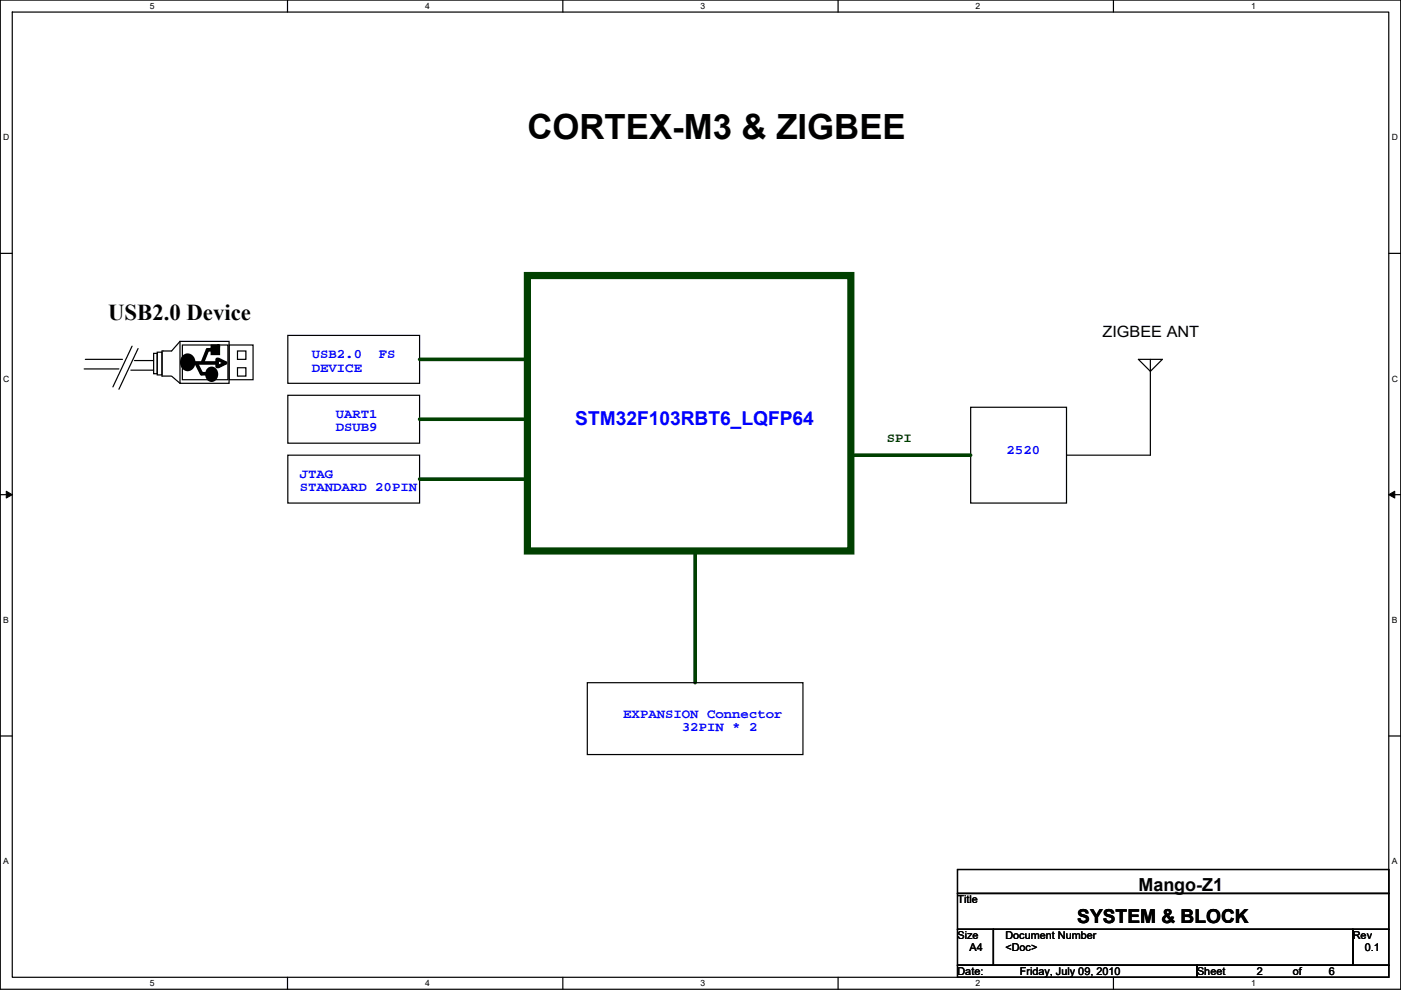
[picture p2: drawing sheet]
<svg xmlns="http://www.w3.org/2000/svg" width="297mm" height="210mm" viewBox="0 0 297 210" stroke-linecap="round" stroke-linejoin="round" font-family="sans-serif">
<path d="M.1 0h296.9v209.8h-296.9zM2.6 2.6h291.8v204.7h-291.8z" fill="none" stroke="#000" stroke-width=".25"/>
<g fill="#fff">
<path d="M31.8 .3h1v2h-1z"/>
<path d="M31.8 207.5h1v2.1h-1z"/>
</g>
<path d="M61 0v2.6M61 207.3v2.5" fill="none" stroke="#000" stroke-width=".25"/>
<g fill="#fff">
<path d="M90.1 .3h1v2h-1z"/>
<path d="M90.1 207.5h1v2.1h-1z"/>
</g>
<path d="M119.3 0v2.6M119.3 207.3v2.5" fill="none" stroke="#000" stroke-width=".25"/>
<g fill="#fff">
<path d="M148.5 .3h1v2h-1z"/>
<path d="M148.5 207.5h1v2.1h-1z"/>
</g>
<path d="M177.7 0v2.6M177.7 207.3v2.5" fill="none" stroke="#000" stroke-width=".25"/>
<g fill="#fff">
<path d="M206.9 .3h1v2h-1z"/>
<path d="M206.9 207.5h1v2.1h-1z"/>
</g>
<path d="M236.1 0v2.6M236.1 207.3v2.5" fill="none" stroke="#000" stroke-width=".25"/>
<g fill="#fff">
<path d="M265.2 .3h1v2h-1z"/>
<path d="M265.2 207.5h1v2.1h-1z"/>
<path d="M.7 28.2h1.3v2h-1.3z"/>
<path d="M295.1 28.2h1.3v2h-1.3z"/>
<path d="M.7 79.3h1.3v2.1h-1.3z"/>
<path d="M295.1 79.3h1.3v2.1h-1.3z"/>
</g>
<path d="M.1 53.7h2.5M294.4 53.7h2.6" fill="none" stroke="#000" stroke-width=".25"/>
<g fill="#fff">
<path d="M.7 130.5h1.2v2h-1.2z"/>
<path d="M295.1 130.5h1.2v2h-1.2z"/>
</g>
<path d="M.1 104.9h2.5M294.4 104.9h2.6" fill="none" stroke="#000" stroke-width=".25"/>
<path d="M1.3 104.2l1.3 .7-1.3 .7zM294.4 104.9l1.3-.7v1.4z" fill="#000" stroke="#000" stroke-width=".21"/>
<g fill="#fff">
<path d="M.7 181.7h1.2v2h-1.2z"/>
<path d="M295.1 181.7h1.2v2h-1.2z"/>
</g>
<g fill="none" stroke="#000" stroke-width=".25">
<path d="M17.8 78.3h7.4M18.1 76.2h7.9M27.7 78.5h4.9M28 73.4l-4.1 8.7M28.5 76.5h4.1M29.3 73.9l-4.1 8.7M32.6 75h.7v4.3h-.7zM33.3 74.7h1.1v4.8h-1.1zM38.2 72.4h10.4v8.9h-10.4zM38.2 72.4l-1.8 2h-2v5.4h2l1.8 1.5M38.7 73.2h9.6v7.3h-9.6zM48.6 73.2h5.1v7.3h-5.1z"/>
<path d="M50.4 74.4h1.7v1.8h-1.7zM50.4 78h1.7v1.8h-1.7zM61 71.1h28v10.2h-28zM241.4 76.2h5l-2.5 2.6zM243.9 76.2v20.3h-17.8M61 83.8h28v10.2h-28zM61 96.5h28v10.2h-28zM205.8 86.4h20.3v20.3h-20.3zM.1 156.1h2.5M124.5 144.8h45.7v15.2h-45.7zM294.4 156.1h2.6M203 184.4h91.4v5.1h-91.4z"/>
<path d="M203 189.5h91.4v7.6h-91.4zM203 197.1h7.6v7.6h-7.6zM210.6 197.1h76.2v7.6h-76.2zM286.8 197.1h7.6v7.6h-7.6zM203 204.7h50.8v2.6h-50.8zM253.8 204.7h40.6v2.6h-40.6z"/>
</g>
<path d="M89 76.2h22.8M89 88.9h22.8M180.4 96.5h25.4M89 101.6h22.8M147.4 116.9v27.9" fill="none" stroke="#004000" stroke-width=".76"/>
<path d="M40.7 77h5.3M41.7 77.2l1 2.1h1.6M45 74.2h-1l-1 2.5M46 76.2v1.5M46.3 76.2l1.5 .8-1.5 .7" fill="none" stroke="#000" stroke-width=".76"/>
<path d="M45 73.4v1.6h1.3v-1.6z" fill-rule="evenodd" fill="#000" stroke="#000" stroke-width=".76"/>
<g fill="#000" stroke="#000" stroke-width="1.5">
<path d="M39.2 76a.88 .88 0 0 1 1-.2 .88 .88 0 0 1 .5 1 .91 .91 0 0 1-.9 1.2 .91 .91 0 0 1-.9-1.2z" fill-rule="evenodd"/>
<path d="M44.4 78.8a.63 .63 0 0 1 .8-.2 .63 .63 0 0 1 .3 .8 .66 .66 0 0 1-.6 .9 .66 .66 0 0 1-.6-.9z" fill-rule="evenodd"/>
</g>
<path d="M111.8 58.4h68.6v58.5h-68.6z" fill="none" stroke="#004000" stroke-width="1.5"/>
<text font-size="7.4" x="111.8" y="29.5">CORTEX-M3 &amp; ZIGBEE</text>
<text font-size="4.8" x="22.9" y="67.9">USB2.0 Device</text>
<text font-size="4.1" fill="#00f" x="122" y="90.1">STM32F103RBT6_LQFP64</text>
<text font-size="4.1" x="228.4" y="195.8">SYSTEM &amp; BLOCK</text>
<text font-size="3.8" x="241.4" y="189">Mango-Z1</text>
<text font-size="3.3" x="233.7" y="71.6">ZIGBEE ANT</text>
<g font-size="2.8" fill="#00f">
<text x="66.1" y="76">USB2.0</text>
<text x="80.3" y="76">FS</text>
<text x="66.1" y="78.8">DEVICE</text>
<text x="71.2" y="88.7">UART1</text>
<text x="71.2" y="91.5">DSUB9</text>
<text x="63.6" y="101.4">JTAG</text>
<text x="213.4" y="96.3">2520</text>
<text x="63.6" y="104.2">STANDARD 20PIN</text>
<text x="132.1" y="152.2">EXPANSION Connector</text>
<text x="144.6" y="155">32PIN * 2</text>
</g>
<text font-size="2.8" fill="#004000" x="188" y="93.8">SPI</text>
<g font-size="2.3">
<text x="203" y="191.6">Title</text>
<text x="203" y="199.2">Size</text>
<text x="205.5" y="201.7">A4</text>
<text x="213.2" y="199.2">Document Number</text>
<text x="213.2" y="201.7">&lt;Doc&gt;</text>
<text x="286.8" y="199.2">Rev</text>
<text x="289.4" y="201.7">0.1</text>
<text x="203" y="206.8">Date:</text>
<text x="216.2" y="206.8">Friday, July 09, 2010</text>
<text x="253.8" y="206.8">Sheet</text>
<text x="266.5" y="206.8">2</text>
<text x="274.1" y="206.8">of</text>
<text x="281.7" y="206.8">6</text>
</g>
<g font-size="1.8">
<text x="31.8" y="1.9">5</text>
<text x="90.1" y="1.9">4</text>
<text x="148.5" y="1.9">3</text>
<text x="206.9" y="1.9">2</text>
<text x="265.2" y="1.9">1</text>
<text x=".7" y="29.8">D</text>
<text x="295.1" y="29.8">D</text>
<text x=".7" y="81">C</text>
<text x="295.1" y="81">C</text>
<text x=".7" y="132.1">B</text>
<text x="295.1" y="132.1">B</text>
<text x=".7" y="183.3">A</text>
<text x="295.1" y="183.3">A</text>
<text x="31.8" y="209.2">5</text>
<text x="90.1" y="209.2">4</text>
<text x="148.5" y="209.2">3</text>
<text x="206.9" y="209.2">2</text>
<text x="265.2" y="209.2">1</text>
</g>
</svg>
